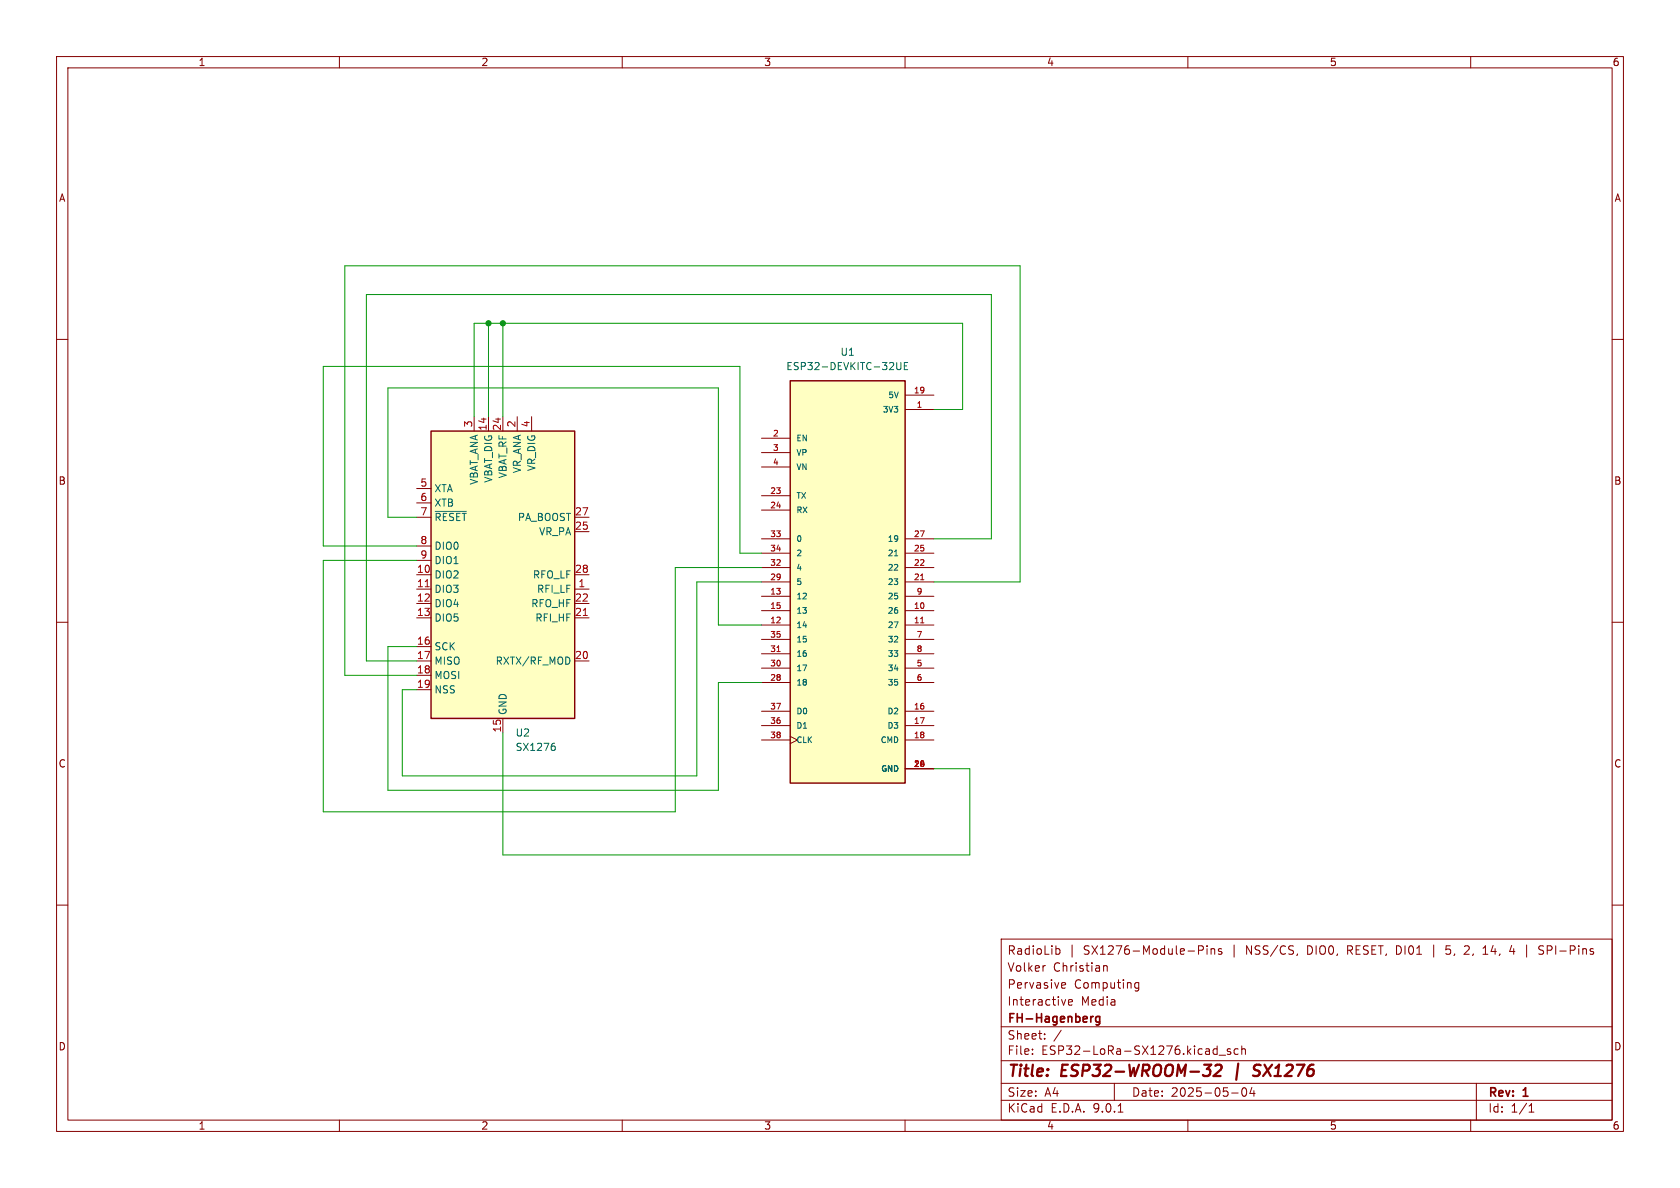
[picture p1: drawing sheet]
<svg xmlns="http://www.w3.org/2000/svg" width="297mm" height="210mm" viewBox="0 0 297 210" stroke-linecap="round" stroke-linejoin="round" font-family="sans-serif">
<g fill="none" stroke="#840000" stroke-width=".18">
<path d="M10 10h277v190h-277zM12 12h273v186h-273zM60 10v2M110 10v2M160 10v2M210 10v2M260 10v2M10 60h2M285 60h2M10 110h2M285 110h2M10 160h2"/>
<path d="M177 166h108v32h-108zM184.8 170.7l-.3 .1M186.8 167.7l.4 .1 .2 .2-.1 .6-.5 .1M187.7 174.6h.6M187.7 173.8l.5-.1 .2 .4-.7 .1M188.4 176.7l-.4 1M188.9 177.2l.7-.1-.1-.3-.4-.1-.2 .2 .1 .7h.5M195.1 170.8l.2-.1 .4 .1v.9M195.1 170.7v1M201.3 173.8l-.4-.1-.3 .3v.4l.1 .2h.6M201.3 173.7v1.2l-.3 .3-.3-.1M211.9 167.2h.6l.2 .3-.1 .4-.7 .1"/>
<path d="M213.4 167.2v.1M213.4 167.7v1M214.1 167.8l.2-.1 .4 .1v.9M214.1 167.7v1M216 167.8l-.4-.1-.2 .2 .1 .2 .5 .2v.3h-.6M253.5 167.1v2.1M255.6 168.6l.6 .1M256.4 167.2h-.7l-.1 .7 .6-.1M259.5 167.2l-.6 .1M259.7 167.8l-.9 .9h.9M262.2 168.7h.8M262.3 167.6l.3-.4v1.5"/>
<path d="M267.2 167.1l-.3 1.1h.9M267.6 167.7v1M269.9 167.1v2.1M272.9 167.3l-.6-.1-.2 .1v.5l.6 .3 .2 .3-.3 .3-.6-.1M285 160h2M60 198v2M110 198v2M160 198v2M177 194.5h108M177 191.5h108M177 187.5h108M177 181.5h108"/>
<path d="M182.5 186.3v.1M182.5 185.5v.1M184.7 183.6v.1M184.7 182.8v.1M187.6 182.1l-1.3 2M197 191.5v3M197.7 196.6h.8M210 198v2M214.7 185.4l.5 .1M215.2 184.9v1.5M215.2 186.3l-.5 .1M215.5 186.5h1.2"/>
<path d="M217.5 185.5l-.3-.1-.2 .2v.2l.5 .2v.3h-.5M217.7 193.2h1.2M218.9 185.5l-.4-.1-.3 .3v.4l.1 .2h.6M219.5 184.9v1.5M219.5 185.5l.2-.1 .4 .1 .1 .9M219.7 192.4a.81 .81 0 0 0 .3 1.4l.2-.1 .2-.5-.2-.8M221.3 192.2l-.3 1.1h.9M221.7 192.8v1M260 198v2M261 191.5v6.5M270.3 196.6h.9M270.3 195.5l.4-.4v1.5"/>
</g>
<path d="M212.9 188.2h1.2l-.7 .8 .4 .1 .2 .3-.1 .4-.4 .4M214.9 188.4l.3-.2h.4a.45 .45 0 0 1 .4 .6l-.2 .3-1.3 1.1h1.3M222.6 190a.85 .85 0 0 1-1.1 .1M222.6 188.2l-.7 .1a.46 .46 0 0 0-.2 .5 .46 .46 0 0 0 .3 .4l.6 .2" fill="none" stroke="#840000" stroke-width=".4"/>
<path d="M193.3 179.7l-.3 .1M194.4 179.8l-.4-.1-.3 .3v.4l.1 .2h.6M194.4 179.7v1.2l-.3 .3-.3-.1" fill="none" stroke="#840000" stroke-width=".3"/>
<path d="M76.2 76.2h25.4v50.8h-25.4z" fill="#ffffc2"/>
<path d="M76.2 76.2h25.4v50.8h-25.4z" fill="none" stroke="#840000" stroke-width=".25"/>
<g fill="none" stroke="#840000" stroke-width=".18">
<path d="M83.8 73.7v2.5M86.4 73.7v2.5M88.9 73.7v2.5M91.4 73.7v2.5M94 73.7v2.5M73.7 86.4h2.5M73.7 88.9h2.5M73.7 91.4h2.5M73.7 96.5h2.5M73.7 99.1h2.5M101.6 91.4h2.5M101.6 94h2.5"/>
<path d="M73.7 101.6h2.5M73.7 104.1h2.5M73.7 106.7h2.5M73.7 109.2h2.5M73.7 114.3h2.5M73.7 116.8h2.5M73.7 119.4h2.5M101.6 101.6h2.5M101.6 104.1h2.5M101.6 106.7h2.5M101.6 109.2h2.5M101.6 116.8h2.5"/>
<path d="M73.7 121.9h2.5M88.9 127v2.5"/>
</g>
<path d="M76.9 90.4h5.5M100.7 116.5v.6M97.7 131.9h.2l.3 .2-.1 .4-.4 .2M97.8 131.4h.2" fill="none" stroke="#006464" stroke-width=".18"/>
<path d="M75.2 103.7h.7M103.1 108.8h.7" fill="none" stroke="#a90000" stroke-width=".18"/>
<path d="M139.7 67.3h20.3v71.1h-20.3z" fill="#ffffc2"/>
<path d="M139.7 67.3h20.3v71.1h-20.3z" fill="none" stroke="#840000" stroke-width=".25"/>
<g fill="none" stroke="#840000" stroke-width=".18">
<path d="M134.6 77.5h5.1M160 69.9h5.1M160 72.4h5.1M134.6 80h5.1M134.6 82.6h5.1M134.6 87.6h5.1M134.6 90.2h5.1M134.6 95.3h5.1M134.6 97.8h5.1M160 95.3h5.1M160 97.8h5.1M134.6 100.3h5.1"/>
<path d="M134.6 102.9h5.1M134.6 105.4h5.1M134.6 108h5.1M134.6 110.5h5.1M134.6 113h5.1M134.6 115.6h5.1M134.6 118.1h5.1M160 100.3h5.1M160 102.9h5.1M160 105.4h5.1M160 108h5.1M160 110.5h5.1"/>
<path d="M160 113h5.1M160 115.6h5.1M160 118.1h5.1M134.6 120.7h5.1M134.6 125.7h5.1M134.6 128.3h5.1M134.6 130.8h5.1M139.7 130.2l1.3 .6-1.3 .6M160 120.7h5.1M160 125.7h5.1M160 128.3h5.1M160 130.8h5.1"/>
<path d="M160 135.9h5.1"/>
</g>
<path d="M137.4 115.2h.5M162.8 102.5h.5M162.8 110.1h.5" fill="none" stroke="#a90000" stroke-width=".18"/>
<path d="M158.5 64.1v1l.3 .2h.3l.2-.2v-1M159.9 64.7h.4M160.5 64.1h-.6v1.2h.6M158.1 98.3h.6" fill="none" stroke="#006464" stroke-width=".18"/>
<path d="M86.4 57.2v16.5M88.9 57.2v16.5M165.1 72.4h5.1v-15.2h-86.4v16.5M73.7 91.4h-5.1v-22.8h58.4v41.9h7.6M73.7 96.5h-16.6v-31.7h73.7v33h3.8M73.7 99.1h-16.6v44.4h62.3v-43.2h15.2M165.1 95.3h10.2v-43.2h-110.5v64.7h8.9M73.7 114.3h-5.1v25.4h58.4v-19h7.6M134.6 102.9h-11.4v34.3h-52.1v-15.3h2.6M165.1 102.9h15.2v-55.9h-119.3v72.4h12.7M88.9 129.5v21.6h82.5v-15.2h-6.3" fill="none" stroke="#009600" stroke-width=".18"/>
<g fill="#009600" stroke="#009600" stroke-width=".18">
<circle cx="88.9" cy="57.2" r=".46"/>
<circle cx="86.4" cy="57.2" r=".46"/>
</g>
<g font-size="2.8" fill="#840000">
<text x="178" y="190.9">Title:</text>
<text x="187.7" y="190.9">ESP32-WROOM-32</text>
<text x="219" y="190.9">|</text>
<text x="223.3" y="190.9">SX1276</text>
</g>
<g font-size="2.1" fill="#840000">
<text x="178" y="172">Volker</text>
<text x="178" y="169">RadioLib</text>
<text x="186.2" y="172">Christian</text>
<text x="188.9" y="169">|</text>
<text x="191.6" y="169">SX1276-Module-Pins</text>
<text x="217.8" y="169">|</text>
<text x="220.6" y="169">NSS/CS,</text>
<text x="231.5" y="169">DIO0,</text>
<text x="238.7" y="169">RESET, DI01</text>
<text x="256.6" y="169">5,</text>
<text x="260.1" y="169">2,</text>
<text x="263.5" y="169">14,</text>
<text x="273.8" y="169">SPI-Pins</text>
<text x="178" y="178">Interactive</text>
<text x="178" y="175">Pervasive</text>
<text x="189.9" y="175">Computing</text>
<text x="191.1" y="178">Media</text>
<text x="178" y="184">Sheet:</text>
<text x="178" y="181.2">FH-Hagenberg</text>
<text x="178" y="186.7">File:</text>
<text x="184.1" y="186.7">ESP32-LoRa-SX1276.kicad_sch</text>
<text x="178" y="196.9">KiCad</text>
<text x="178" y="194.1">Size:</text>
<text x="184.7" y="194.1">A4</text>
<text x="185.7" y="196.9">E.D.A.</text>
<text x="193.3" y="196.9">9.0.1</text>
<text x="200" y="194.1">Date:</text>
<text x="207" y="194.1">2025-05-04</text>
<text x="263" y="194.3">Rev:</text>
<text x="263" y="196.9">Id:</text>
<text x="267.1" y="196.9">1/1</text>
<text x="269.4" y="194.3">1</text>
</g>
<g font-size="1.8" fill="#840000">
<text x="35" y="11.9">1</text>
<text x="85" y="11.9">2</text>
<text x="135" y="11.9">3</text>
<text x="185" y="11.9">4</text>
<text x="235" y="11.9">5</text>
<text x="285" y="11.9">6</text>
<text x="10.3" y="35.9">A</text>
<text x="285.3" y="35.9">A</text>
<text x="10.3" y="85.9">B</text>
<text x="285.3" y="85.9">B</text>
<text x="10.3" y="135.9">C</text>
<text x="285.3" y="135.9">C</text>
<text x="10.3" y="185.9">D</text>
<text x="285.3" y="185.9">D</text>
<text x="35" y="199.9">1</text>
<text x="85" y="199.9">2</text>
<text x="135" y="199.9">3</text>
<text x="185" y="199.9">4</text>
<text x="235" y="199.9">5</text>
<text x="285" y="199.9">6</text>
</g>
<g font-size="1.8" fill="#006464">
<text x="138.9" y="65.6">ESP32-DEVKITC-32UE</text>
<text x="148.5" y="63.1">U1</text>
<text x="92.3" y="83.7" transform="rotate(-90 92.3 83.7)">VR_ANA</text>
<text x="94.8" y="83.4" transform="rotate(-90 94.8 83.4)">VR_DIG</text>
<text x="76.7" y="87.2">XTA</text>
<text x="76.7" y="89.8">XTB</text>
<text x="84.7" y="85.8" transform="rotate(-90 84.7 85.8)">VBAT_ANA</text>
<text x="87.2" y="85.4" transform="rotate(-90 87.2 85.4)">VBAT_DIG</text>
<text x="89.8" y="84.7" transform="rotate(-90 89.8 84.7)">VBAT_RF</text>
<text x="76.7" y="92.3">~{RESET}</text>
<text x="91.5" y="92.3">PA_BOOST</text>
<text x="95.2" y="94.8">VR_PA</text>
<text x="76.7" y="97.4">DIO0</text>
<text x="76.7" y="99.9">DIO1</text>
<text x="76.7" y="102.5">DIO2</text>
<text x="76.7" y="105">DIO3</text>
<text x="76.7" y="107.5">DIO4</text>
<text x="93.8" y="107.5">RFO_HF</text>
<text x="94.1" y="102.5">RFO_LF</text>
<text x="94.8" y="105">RFI_LF</text>
<text x="76.7" y="110.1">DIO5</text>
<text x="94.5" y="110.1">RFI_HF</text>
<text x="76.7" y="115.2">SCK</text>
<text x="76.7" y="117.7">MISO</text>
<text x="87.5" y="117.7">RXTX/RF_MOD</text>
<text x="76.7" y="120.2">MOSI</text>
<text x="76.7" y="122.8">NSS</text>
<text x="89.8" y="126.5" transform="rotate(-90 89.8 126.5)">GND</text>
<text x="91.1" y="130.4">U2</text>
<text x="91.1" y="132.9">SX1276</text>
</g>
<g font-size="1.8" fill="#a90000">
<text x="83.6" y="75.6" transform="rotate(-90 83.6 75.6)">3</text>
<text x="86.1" y="76.2" transform="rotate(-90 86.1 76.2)">14</text>
<text x="88.6" y="76.2" transform="rotate(-90 88.6 76.2)">24</text>
<text x="91.2" y="75.6" transform="rotate(-90 91.2 75.6)">2</text>
<text x="93.7" y="75.6" transform="rotate(-90 93.7 75.6)">4</text>
<text x="74.2" y="86.1">5</text>
<text x="74.2" y="88.6">6</text>
<text x="74.2" y="91.2">7</text>
<text x="101.6" y="91.2">27</text>
<text x="101.6" y="93.7">25</text>
<text x="73.6" y="101.3">10</text>
<text x="74.2" y="96.3">8</text>
<text x="74.2" y="98.8">9</text>
<text x="101.6" y="101.3">28</text>
<text x="73.6" y="103.9">11</text>
<text x="73.6" y="106.4">12</text>
<text x="101.6" y="106.4">22</text>
<text x="102.2" y="103.9">1</text>
<text x="73.6" y="109">13</text>
<text x="101.6" y="109">21</text>
<text x="73.6" y="114">16</text>
<text x="73.6" y="116.6">17</text>
<text x="73.6" y="119.1">18</text>
<text x="101.6" y="116.6">20</text>
<text x="73.6" y="121.7">19</text>
<text x="88.6" y="129.6" transform="rotate(-90 88.6 129.6)">15</text>
</g>
<g font-size="1.4" fill="#006464">
<text x="156.9" y="70.6">5V</text>
<text x="155.9" y="73.1">3V3</text>
<text x="140.7" y="78.2">EN</text>
<text x="140.7" y="80.7">VP</text>
<text x="140.7" y="83.3">VN</text>
<text x="140.7" y="88.4">TX</text>
<text x="140.7" y="90.9">RX</text>
<text x="140.7" y="96">0</text>
<text x="156.8" y="96">19</text>
<text x="140.7" y="98.5">2</text>
<text x="140.7" y="101.1">4</text>
<text x="156.8" y="98.5">21</text>
<text x="156.8" y="101.1">22</text>
<text x="140.7" y="103.6">5</text>
<text x="140.7" y="106.1">12</text>
<text x="156.8" y="103.6">23</text>
<text x="156.8" y="106.1">25</text>
<text x="140.7" y="108.7">13</text>
<text x="140.7" y="111.2">14</text>
<text x="140.7" y="113.8">15</text>
<text x="156.8" y="108.7">26</text>
<text x="156.8" y="111.2">27</text>
<text x="156.8" y="113.8">32</text>
<text x="140.7" y="116.3">16</text>
<text x="140.7" y="118.8">17</text>
<text x="156.8" y="116.3">33</text>
<text x="156.8" y="118.8">34</text>
<text x="140.7" y="121.4">18</text>
<text x="156.8" y="121.4">35</text>
<text x="140.7" y="126.5">D0</text>
<text x="140.7" y="129">D1</text>
<text x="140.7" y="131.5">CLK</text>
<text x="155.6" y="131.5">CMD</text>
<text x="156.8" y="126.5">D2</text>
<text x="156.8" y="129">D3</text>
<text x="155.7" y="136.6">GND</text>
</g>
<g font-size="1.4" fill="#a90000">
<text x="161.5" y="69.6">19</text>
<text x="136.5" y="77.2">2</text>
<text x="161.9" y="72.1">1</text>
<text x="136.5" y="79.8">3</text>
<text x="136.5" y="82.3">4</text>
<text x="136.1" y="87.4">23</text>
<text x="136.1" y="89.9">24</text>
<text x="136.1" y="95">33</text>
<text x="161.5" y="95">27</text>
<text x="136.1" y="97.5">34</text>
<text x="136.1" y="100.1">32</text>
<text x="161.5" y="97.5">25</text>
<text x="161.5" y="100.1">22</text>
<text x="136.1" y="102.6">29</text>
<text x="136.1" y="105.2">13</text>
<text x="136.1" y="107.7">15</text>
<text x="161.5" y="102.6">21</text>
<text x="161.5" y="107.7">10</text>
<text x="161.9" y="105.2">9</text>
<text x="136.1" y="110.2">12</text>
<text x="136.1" y="112.8">35</text>
<text x="161.5" y="110.2">11</text>
<text x="161.9" y="112.8">7</text>
<text x="136.1" y="115.3">31</text>
<text x="136.1" y="117.9">30</text>
<text x="161.9" y="115.3">8</text>
<text x="161.9" y="117.9">5</text>
<text x="136.1" y="120.4">28</text>
<text x="136.1" y="125.5">37</text>
<text x="161.5" y="125.5">16</text>
<text x="161.9" y="120.4">6</text>
<text x="136.1" y="128">36</text>
<text x="136.1" y="130.6">38</text>
<text x="161.5" y="128">17</text>
<text x="161.5" y="130.6">18</text>
<text x="161.5" y="135.6">14</text>
<text x="162.3" y="135.6">6</text>
</g>
</svg>
